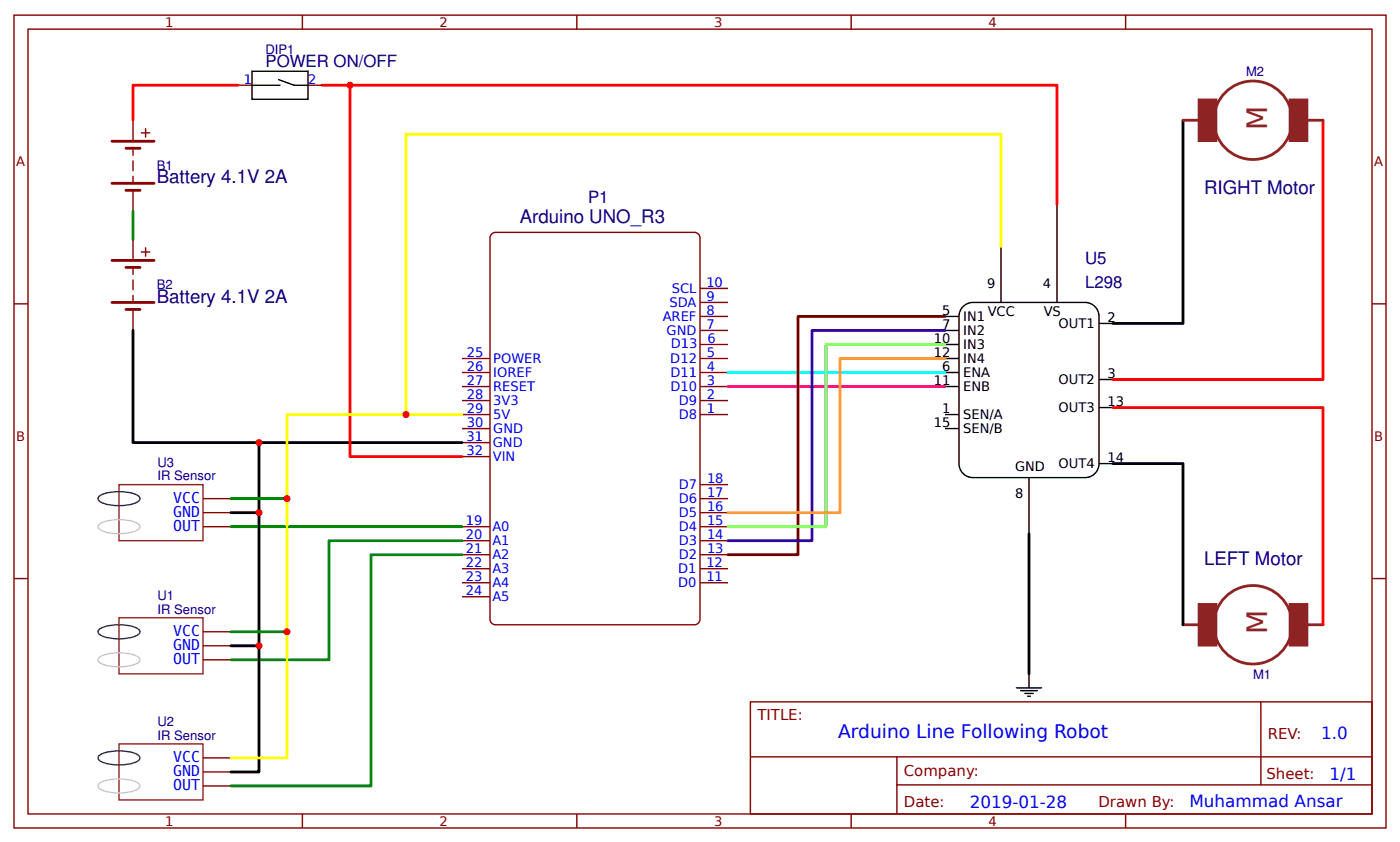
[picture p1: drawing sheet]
<svg xmlns="http://www.w3.org/2000/svg" width="265mm" height="159mm" viewBox="0 0 265 159" stroke-linecap="round" stroke-linejoin="round" font-family="sans-serif">
<g fill="none" stroke="#800" stroke-width=".26">
<path d="M2.6 2.9h259.3v153.4h-259.3zM5.3 5.5h254v148.2h-254zM45 16.1h2.6M57.1 2.9v2.6M58.2 16.1h2.7M109 2.9v2.6M160.9 2.9v2.6M212.7 2.9v2.6M25.1 22.7v4M25.1 28.3v1M25.1 30.4v1.8M25.1 33.3v1"/>
<path d="M25.1 35.9v4M26.7 25.1h1.6M27.5 24.3v1.6M2.6 57.4h2.7M25.1 45.2v4M25.1 50.7v1.1M25.1 52.9v1.8M25.1 55.8v1M25.1 58.4v4M26.7 47.6h1.6M27.5 46.8v1.6M132.3 59.7h5.3"/>
<path d="M132.3 57.1h5.3M132.3 54.5h5.3M259.3 57.4h2.6M87.3 78.3h5.3M87.3 75.6h5.3M87.3 73h5.3M87.3 70.3h5.3M87.3 67.7h5.3M132.3 78.3h5.3M132.3 75.6h5.3M132.3 73h5.3M132.3 70.3h5.3"/>
<path d="M132.3 67.7h5.3M132.3 65h5.3M132.3 62.4h5.3M38.4 99.4h5.3M38.4 96.8h5.3M38.4 94.1h5.3M87.3 99.4h5.3M87.3 80.9h5.3M87.3 83.6h5.3M87.3 86.2h5.3M132.3 99.4h5.3M132.3 96.8h5.3"/>
<path d="M132.3 94.1h5.3M132.3 91.5h5.3M2.6 109.2h2.7M38.4 119.3h5.3M87.3 110h5.3M87.3 107.4h5.3M87.3 104.7h5.3M87.3 102.1h5.3M87.3 112.7h5.3M132.3 110h5.3M132.3 107.4h5.3M132.3 104.7h5.3"/>
<path d="M132.3 102.1h5.3M259.3 109.2h2.6M38.4 124.6h5.3M38.4 121.9h5.3M141.8 132.5h117.5v21.2h-117.5zM238.3 132.5v15.7M38.4 148.4h5.3M38.4 145.7h5.3M38.4 143.1h5.3M57.1 153.7v2.6M109 153.7v2.6M141.8 142.9h117.4"/>
<path d="M160.9 153.7v2.6M169.5 148.2h89.7M169.5 142.9v10.6M212.7 153.7v2.6"/>
</g>
<g fill="none" stroke="#8d2323" stroke-width=".53">
<path d="M223.6 22.7h5.3M244.7 22.7h5.3M223.6 118h5.3M244.7 118h5.3"/>
<circle cx="236.8" cy="22.7" r="7.4"/>
<circle cx="236.8" cy="118" r="7.4"/>
</g>
<g fill="#8d2323" stroke="#8d2323" stroke-width=".26">
<path d="M226.5 114h3.4v7.9h-3.4z"/>
<path d="M243.7 114h3.4v7.9h-3.4z"/>
<path d="M226.5 18.7h3.4v8h-3.4z"/>
<path d="M243.7 18.7h3.4v8h-3.4z"/>
</g>
<path d="M92.8 44.3l.5-.4h.4h37.5a1.06 1.06 0 0 1 1.1 1v72a1.06 1.06 0 0 1-1.1 1.1h-37.5a1.06 1.06 0 0 1-1.1-1.1v-72z" fill="none" stroke="#800000" stroke-width=".26"/>
<g fill="none" stroke="#000" stroke-width=".26">
<path d="M47.6 13.4h10.6v5.3h-10.6zM47.6 16.1h5.3M52.7 15l2.9 1.1h2.6M199.8 38.6v18.5M178.6 59.7h2.6M181.8 58.1a2.64 2.64 0 0 1 2.1-1h21.2a2.64 2.64 0 0 1 2.6 2.6v27.8a2.64 2.64 0 0 1-2.6 2.7h-21.2a2.64 2.64 0 0 1-2.7-2.7v-27.8l.1-.6zM189.2 46.5v10.6M178.6 67.7h2.6M178.6 73h2.6M178.6 65h2.6M178.6 62.4h2.6M178.6 70.3h2.6"/>
<path d="M178.6 78.3h2.6M207.7 76.9h2.6M207.7 71.6h2.6M207.7 61.1h2.6M178.6 80.9h2.6M194.5 90.2v10.6M207.7 87.5h2.6M192.1 129.9h4.7M192.9 130.4h3.2M193.7 130.9h1.6M194.2 131.4h.5M194.5 127.2v2.7"/>
</g>
<path d="M223.6 22.7v38.4h-13.3M25.1 62.4v21.2h62.2M48.9 83.6v13.2h-5.2M48.9 96.8v25.1h-5.2M210.3 87.5h13.3v30.5M194.5 100.8v26.4M48.9 121.9v23.8h-5.2" fill="none" stroke="#000" stroke-width=".53"/>
<path d="M45 16.1h-19.9v6.6M60.9 16.1h138.9v22.5M66.1 16.1v70.1h21.2M250 22.7v48.9h-39.7M210.3 76.9h39.7v41.1" fill="none" stroke="#f00" stroke-width=".53"/>
<path d="M21.2 26.7h7.9M21.2 34.6h7.9M23.8 28h2.7M23.8 35.9h2.7M21.2 49.2h7.9M21.2 57.1h7.9M23.8 50.5h2.7M23.8 58.4h2.7" fill="none" stroke="#800" stroke-width=".53"/>
<path d="M25.1 39.9v5.3M43.7 99.4h43.6M43.7 94.1h10.5M43.7 119.3h10.5M87.3 102.1h-25.1v22.5h-18.5M87.3 104.7h-17.2v43.7h-26.4" fill="none" stroke="#080" stroke-width=".53"/>
<path d="M22.5 91.5h15.9v10.6h-15.9zM22.5 116.6h15.9v10.6h-15.9zM22.5 140.4h15.9v10.6h-15.9z" fill="none" stroke="#8d2323" stroke-width=".26"/>
<path d="M18.6 99.1a5.5 5.5 0 0 1 3.9-1 5.5 5.5 0 0 1 3.9 1l.1 .3a1.68 1.68 0 0 1-1.5 1.1 9.2 9.2 0 0 1-6.1-.5l-.4-.6zM18.6 124.3a5.5 5.5 0 0 1 3.9-1.1 5.5 5.5 0 0 1 3.9 1.1l.1 .3a1.68 1.68 0 0 1-1.5 1 9.2 9.2 0 0 1-6.1-.5l-.4-.5zM18.6 148.1a5.5 5.5 0 0 1 3.9-1 5.5 5.5 0 0 1 3.9 1l.1 .3a1.68 1.68 0 0 1-1.5 1 9.2 9.2 0 0 1-6.1-.4l-.4-.6z" fill="none" stroke="#ccc" stroke-width=".26"/>
<path d="M18.6 93.8a5.5 5.5 0 0 1 3.9-1 5.5 5.5 0 0 1 3.9 1l.1 .3a1.68 1.68 0 0 1-1.5 1.1 9.2 9.2 0 0 1-6.1-.5l-.4-.6zM18.6 119a5.5 5.5 0 0 1 3.9-1 5.5 5.5 0 0 1 3.9 1l.1 .3a1.68 1.68 0 0 1-1.5 1 9.2 9.2 0 0 1-6.1-.4l-.4-.6zM18.6 142.8a5.5 5.5 0 0 1 3.9-1 5.5 5.5 0 0 1 3.9 1l.1 .3a1.68 1.68 0 0 1-1.5 1 9.2 9.2 0 0 1-6.1-.4l-.4-.6z" fill="none" stroke="#333" stroke-width=".26"/>
<path d="M189.2 46.5v-21.2h-112.5v53M87.3 78.3h-33.1v64.8h-10.5" fill="none" stroke="#ff0" stroke-width=".53"/>
<path d="M137.6 70.3h41" fill="none" stroke="#0ff" stroke-width=".53"/>
<path d="M137.6 73h41" fill="none" stroke="#f0f" stroke-width=".53"/>
<path d="M178.6 59.7h-27.8v45h-13.2" fill="none" stroke="#600" stroke-width=".53"/>
<path d="M178.6 62.4h-25.1v39.7h-15.9" fill="none" stroke="#309" stroke-width=".53"/>
<path d="M178.6 65h-22.5v34.4h-18.5" fill="none" stroke="#6f3" stroke-width=".53"/>
<path d="M178.6 67.7h-19.9v29.1h-21.1" fill="none" stroke="#f93" stroke-width=".53"/>
<g fill="#c00">
<circle cx="76.7" cy="78.3" r=".66"/>
<circle cx="54.2" cy="119.3" r=".66"/>
<circle cx="48.9" cy="121.9" r=".66"/>
<circle cx="48.9" cy="83.6" r=".66"/>
<circle cx="66.1" cy="16.1" r=".66"/>
<circle cx="48.9" cy="96.8" r=".66"/>
<circle cx="54.2" cy="94.1" r=".66"/>
</g>
<g font-size="5.3" fill="#8d2323">
<text x="239.4" y="24.6" transform="rotate(-90 239.4 24.6)">M</text>
<text x="239.5" y="119.8" transform="rotate(-90 239.5 119.8)">M</text>
</g>
<g font-size="3.5" fill="#000080">
<text x="29.6" y="34.6">Battery 4.1V 2A</text>
<text x="227.5" y="36.6">RIGHT Motor</text>
<text x="98.2" y="42.2">Arduino UNO_R3</text>
<text x="29.6" y="57.1">Battery 4.1V 2A</text>
<text x="227.5" y="106.7">LEFT Motor</text>
</g>
<text font-size="3.5" fill="#00f" x="158.4" y="139.3">Arduino Line Following Robot</text>
<g font-size="3.2" fill="#000080">
<text x="50.2" y="12.6">POWER ON/OFF</text>
<text x="111.1" y="38.2">P1</text>
<text x="205.1" y="49.8">U5</text>
<text x="205.1" y="54.4">L298</text>
</g>
<g font-size="3.2" fill="#00f">
<text x="249.7" y="139.4">1.0</text>
<text x="251.3" y="147.2">1/1</text>
<text x="183.3" y="152.5">2019-01-28</text>
<text x="224.8" y="152.4">Muhammad Ansar</text>
</g>
<g font-size="2.8" fill="#00f">
<text x="32.7" y="94.9">VCC</text>
<text x="32.7" y="100.2">OUT</text>
<text x="32.7" y="97.6">GND</text>
<text x="32.7" y="125.4">OUT</text>
<text x="32.7" y="122.7">GND</text>
<text x="32.7" y="120.1">VCC</text>
<text x="32.7" y="143.9">VCC</text>
<text x="32.7" y="149.2">OUT</text>
<text x="32.7" y="146.5">GND</text>
</g>
<g font-size="2.8" fill="#800">
<text x="143.1" y="135.9">TITLE:</text>
<text x="239.6" y="139.4">REV:</text>
<text x="170.8" y="146.6">Company:</text>
<text x="239.3" y="147.1">Sheet:</text>
<text x="170.8" y="152.3">Date:</text>
<text x="207.6" y="152.4">Drawn By:</text>
</g>
<g font-size="2.5" fill="#800">
<text x="31.2" y="5.1">1</text>
<text x="83.1" y="5.1">2</text>
<text x="134.9" y="5.1">3</text>
<text x="186.8" y="5.1">4</text>
<text x="3" y="31.4">A</text>
<text x="259.7" y="31.4">A</text>
<text x="3" y="83.3">B</text>
<text x="259.7" y="83.3">B</text>
<text x="31.2" y="155.9">1</text>
<text x="83.1" y="155.9">2</text>
<text x="134.9" y="155.9">3</text>
<text x="186.8" y="155.9">4</text>
</g>
<g font-size="2.5" fill="#000080">
<text x="50.2" y="10.1">DIP1</text>
<text x="235.5" y="14.4">M2</text>
<text x="29.6" y="32.1">B1</text>
<text x="29.6" y="54.6">B2</text>
<text x="29.8" y="88.2">U3</text>
<text x="29.8" y="90.7">IR Sensor</text>
<text x="29.8" y="113.3">U1</text>
<text x="29.8" y="115.8">IR Sensor</text>
<text x="236.8" y="128.2">M1</text>
<text x="29.8" y="137.1">U2</text>
<text x="29.8" y="139.6">IR Sensor</text>
</g>
<g font-size="2.5" fill="#00f">
<text x="46.1" y="15.8">1</text>
<text x="58.2" y="15.8">2</text>
<text x="126.5" y="57.9">SDA</text>
<text x="127" y="55.3">SCL</text>
<text x="133.5" y="59.5">8</text>
<text x="133.5" y="56.9">9</text>
<text x="133.5" y="54.2">10</text>
<text x="125.2" y="60.6">AREF</text>
<text x="126" y="63.2">GND</text>
<text x="126.8" y="65.8">D13</text>
<text x="133.5" y="62.1">7</text>
<text x="133.7" y="64.7">6</text>
<text x="88.2" y="67.4">25</text>
<text x="88.2" y="70">26</text>
<text x="93.2" y="68.4">POWER</text>
<text x="93.2" y="71.1">IOREF</text>
<text x="126.7" y="68.5">D12</text>
<text x="126.7" y="71.1">D11</text>
<text x="133.6" y="67.5">5</text>
<text x="133.6" y="70.1">4</text>
<text x="88.2" y="72.7">27</text>
<text x="88.2" y="75.3">28</text>
<text x="88.2" y="78">29</text>
<text x="93.2" y="73.7">RESET</text>
<text x="93.2" y="76.4">3V3</text>
<text x="126.7" y="73.8">D10</text>
<text x="128.3" y="76.4">D9</text>
<text x="133.6" y="75.4">2</text>
<text x="133.6" y="72.7">3</text>
<text x="88.1" y="83.3">31</text>
<text x="88.2" y="80.6">30</text>
<text x="93.2" y="79">5V</text>
<text x="93.2" y="81.7">GND</text>
<text x="128.3" y="79.1">D8</text>
<text x="133.6" y="78">1</text>
<text x="88.1" y="85.9">32</text>
<text x="93.1" y="84.3">GND</text>
<text x="93.1" y="87">VIN</text>
<text x="128.3" y="94.9">D6</text>
<text x="128.3" y="92.3">D7</text>
<text x="133.6" y="93.9">17</text>
<text x="133.6" y="91.2">18</text>
<text x="88.1" y="99.1">19</text>
<text x="88.1" y="101.8">20</text>
<text x="93.1" y="100.2">A0</text>
<text x="128.3" y="100.2">D4</text>
<text x="128.3" y="97.6">D5</text>
<text x="133.6" y="101.8">14</text>
<text x="133.6" y="99.2">15</text>
<text x="133.6" y="96.5">16</text>
<text x="88.1" y="104.4">21</text>
<text x="88.1" y="107.1">22</text>
<text x="93.1" y="102.8">A1</text>
<text x="93.1" y="105.5">A2</text>
<text x="128.3" y="105.5">D2</text>
<text x="128.3" y="102.9">D3</text>
<text x="133.5" y="107.1">12</text>
<text x="133.6" y="104.5">13</text>
<text x="88.1" y="109.7">23</text>
<text x="88.1" y="112.3">24</text>
<text x="93.1" y="108.1">A3</text>
<text x="93.1" y="110.8">A4</text>
<text x="93.1" y="113.4">A5</text>
<text x="128.2" y="110.8">D0</text>
<text x="128.2" y="108.2">D1</text>
<text x="133.5" y="109.8">11</text>
</g>
<g font-size="2.5">
<text x="178.1" y="59.5">5</text>
<text x="186.5" y="54.3">9</text>
<text x="186.7" y="59.6">VCC</text>
<text x="197.1" y="54.3">4</text>
<text x="197.2" y="59.6">VS</text>
<text x="176.5" y="64.8">10</text>
<text x="178.1" y="62.1">7</text>
<text x="182" y="65.8">IN3</text>
<text x="182" y="63.2">IN2</text>
<text x="182" y="60.5">IN1</text>
<text x="200.1" y="61.9">OUT1</text>
<text x="209.3" y="60.8">2</text>
<text x="176.5" y="67.4">12</text>
<text x="178.1" y="70.1">6</text>
<text x="182" y="68.5">IN4</text>
<text x="182" y="71.1">ENA</text>
<text x="209.3" y="71.4">3</text>
<text x="176.5" y="72.7">11</text>
<text x="178.1" y="78">1</text>
<text x="182" y="73.8">ENB</text>
<text x="200.1" y="77.7">OUT3</text>
<text x="200.1" y="72.4">OUT2</text>
<text x="209.3" y="76.7">13</text>
<text x="176.5" y="80.6">15</text>
<text x="182" y="81.7">SEN/B</text>
<text x="182" y="79.1">SEN/A</text>
<text x="191.8" y="88.8">GND</text>
<text x="200.1" y="88.3">OUT4</text>
<text x="209.3" y="87.3">14</text>
<text x="191.8" y="94">8</text>
</g>
</svg>
